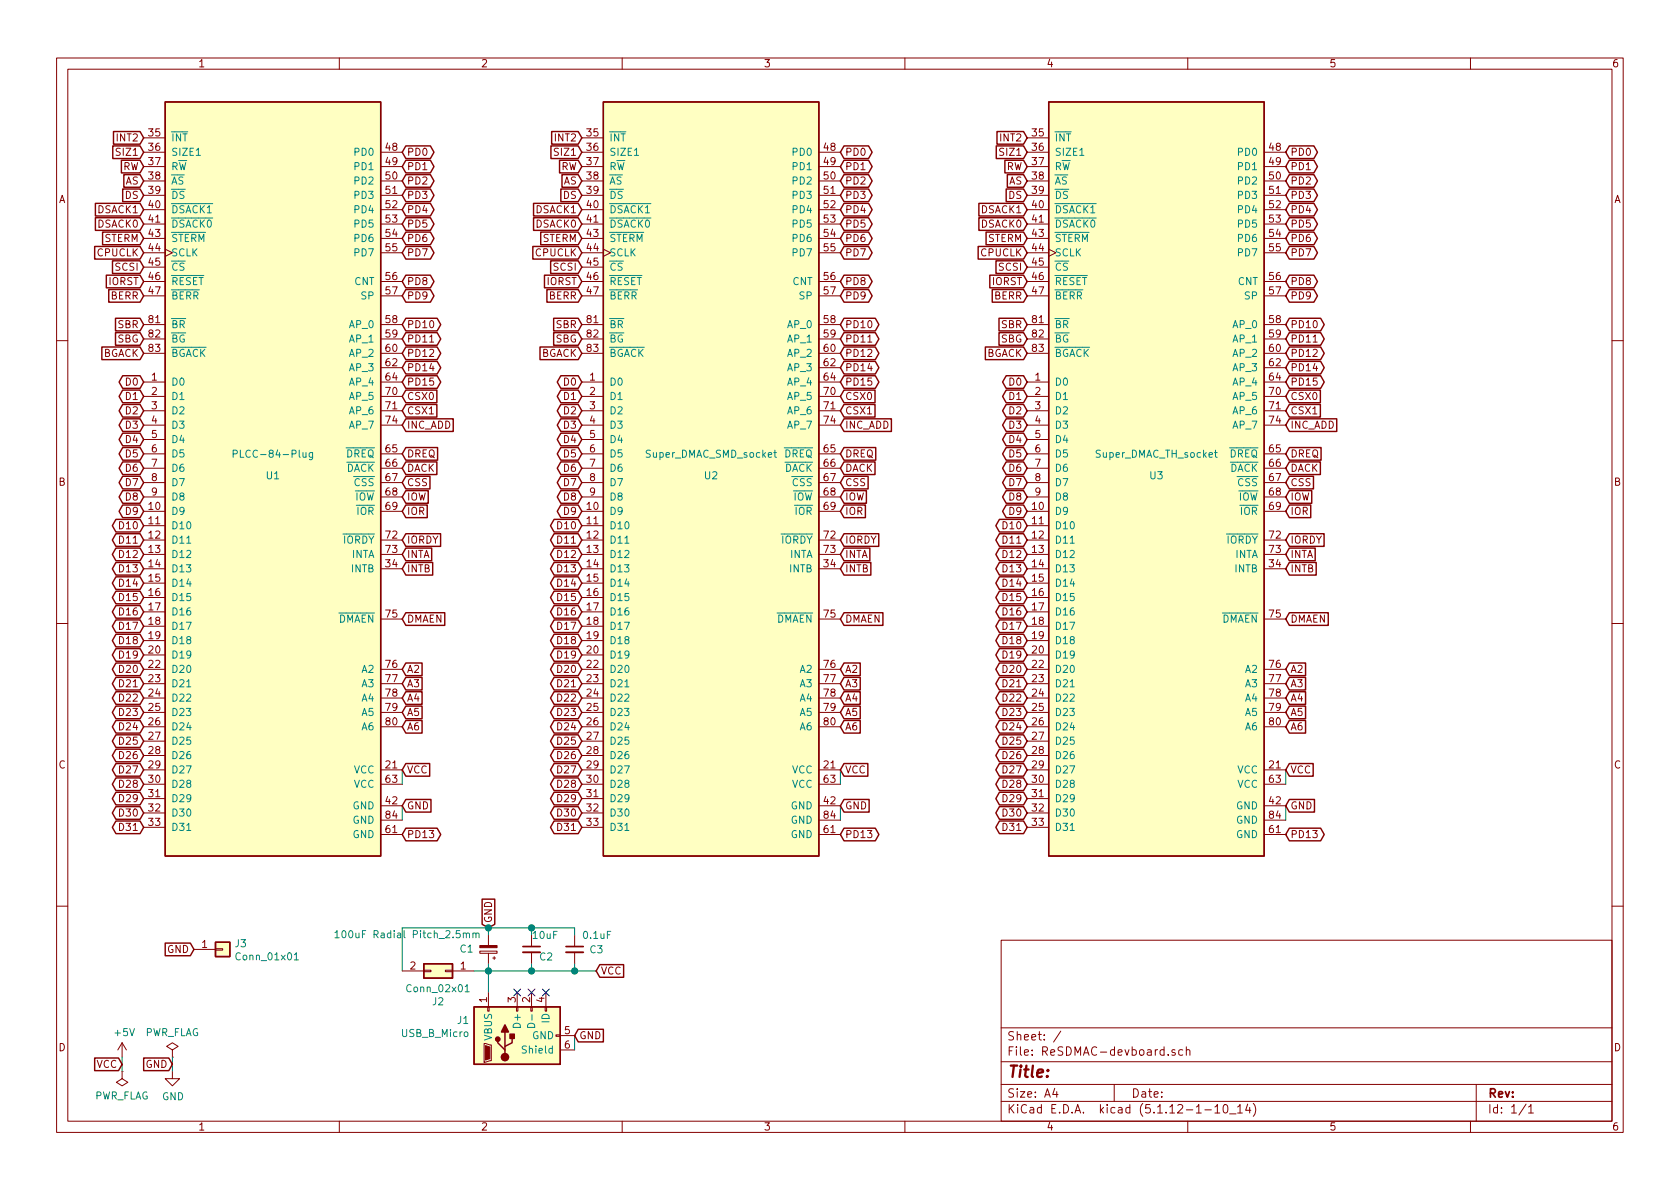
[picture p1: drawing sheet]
EESchema Schematic File Version 4
EELAYER 30 0
EELAYER END
$Descr A4 11693 8268
encoding utf-8
Sheet 1 1
Title ""
Date ""
Rev ""
Comp ""
Comment1 ""
Comment2 ""
Comment3 ""
Comment4 ""
$EndDescr
Text GLabel 850  7400 0    50   Input ~ 0
VCC
$Comp
L power:PWR_FLAG #FLG0101
U 1 1
P 850 7450
F 0 "#FLG0101" H 850 7525 50  0001 C CNN
F 1 "PWR_FLAG" H 850 7623 50  0000 C CNN
F 2 "" H 850 7450 50  0001 C CNN
F 3 "~" H 850 7450 50  0001 C CNN
	1    850  7450
	-1   0    0    1   
$EndComp
$Comp
L power:+5V #PWR0101
U 1 1
P 850 7350
F 0 "#PWR0101" H 850 7200 50  0001 C CNN
F 1 "+5V" H 865 7523 50  0000 C CNN
F 2 "" H 850 7350 50  0001 C CNN
F 3 "" H 850 7350 50  0001 C CNN
	1    850  7350
	1    0    0    -1  
$EndComp
Wire Wire Line
	850  7450 850  7350
$Comp
L power:PWR_FLAG #FLG0102
U 1 1
P 1200 7350
F 0 "#FLG0102" H 1200 7425 50  0001 C CNN
F 1 "PWR_FLAG" H 1200 7523 50  0000 C CNN
F 2 "" H 1200 7350 50  0001 C CNN
F 3 "~" H 1200 7350 50  0001 C CNN
	1    1200 7350
	1    0    0    -1  
$EndComp
$Comp
L power:GND #PWR0102
U 1 1
P 1200 7450
F 0 "#PWR0102" H 1200 7200 50  0001 C CNN
F 1 "GND" H 1205 7277 50  0000 C CNN
F 2 "" H 1200 7450 50  0001 C CNN
F 3 "" H 1200 7450 50  0001 C CNN
	1    1200 7450
	1    0    0    -1  
$EndComp
Wire Wire Line
	1200 7350 1200 7450
Text GLabel 1200 7400 0    50   Input ~ 0
GND
Text GLabel 5850 5350 2    50   Input ~ 0
VCC
Text GLabel 5850 5600 2    50   Input ~ 0
GND
Text GLabel 2800 5350 2    50   Input ~ 0
VCC
Text GLabel 2800 5600 2    50   Input ~ 0
GND
Text GLabel 4000 7200 2    50   Input ~ 0
GND
Text GLabel 4150 6750 2    50   Input ~ 0
VCC
Text GLabel 8950 4650 2    50   Input ~ 0
A2
Text GLabel 8950 4750 2    50   Input ~ 0
A3
Text GLabel 8950 4850 2    50   Input ~ 0
A4
Text GLabel 8950 4950 2    50   Input ~ 0
A5
Text GLabel 8950 5050 2    50   Input ~ 0
A6
$Comp
L Device:CP_Small C1
U 1 1
P 3400 6600
F 0 "C1" H 3500 6600 50  0000 L CNN
F 1 "100uF Radial Pitch_2.5mm" H 3450 6500 50  0000 L CNN
F 2 "Capacitor_THT:CP_Radial_D5.0mm_P2.50mm" H 3438 6450 50  0001 C CNN
F 3 "~" H 3400 6600 50  0001 C CNN
	1    3400 6600
	-1   0    0    1   
$EndComp
Text GLabel 3400 6450 1    50   Input ~ 0
GND
$Comp
L Device:C_Small C2
U 1 1
P 3700 6600
F 0 "C2" H 3750 6550 50  0000 L CNN
F 1 "10uF" H 3700 6700 50  0000 L CNN
F 2 "Capacitor_SMD:C_1206_3216Metric_Pad1.33x1.80mm_HandSolder" H 3700 6600 50  0001 C CNN
F 3 "~" H 3700 6600 50  0001 C CNN
	1    3700 6600
	1    0    0    -1  
$EndComp
$Comp
L ReSDMAC-devboard:USB_B_Micro-Connector J1
U 1 1
P 3600 7200
F 0 "J1" V 3703 7530 50  0000 L CNN
F 1 "USB_B_Micro" V 3612 7530 50  0000 L CNN
F 2 "ReSDMAC-devboard:USB_Micro-B_Unknown_5s_SMT" H 3750 7150 50  0001 C CNN
F 3 "~" H 3750 7150 50  0001 C CNN
	1    3600 7200
	0    -1   -1   0   
$EndComp
NoConn ~ 3800 6900
NoConn ~ 3700 6900
NoConn ~ 3600 6900
$Comp
L ReSDMAC-devboard:Super_DMAC_socket U2
U 1 1
P 4950 3300
F 0 "U2" H 4950 3300 50  0000 C CNN
F 1 "Super_DMAC_SMD_socket" H 4950 3450 50  0000 C CNN
F 2 "ReSDMAC-devboard:PLCC-84_SMD-Socket_TH_modded" H 5350 5800 50  0001 L CIN
F 3 "" H 4950 3500 50  0001 C CNN
	1    4950 3300
	1    0    0    -1  
$EndComp
$Comp
L ReSDMAC-devboard:Super_DMAC_socket U3
U 1 1
P 8050 3300
F 0 "U3" H 8050 3300 50  0000 C CNN
F 1 "Super_DMAC_TH_socket" H 8050 3450 50  0000 C CNN
F 2 "Package_LCC:PLCC-84_THT-Socket" H 8450 5800 50  0001 L CIN
F 3 "" H 8050 3500 50  0001 C CNN
	1    8050 3300
	1    0    0    -1  
$EndComp
$Comp
L ReSDMAC-devboard:Super_DMAC_socket U1
U 1 1
P 1900 3300
F 0 "U1" H 1900 3300 50  0000 C CNN
F 1 "PLCC-84-Plug" H 1900 3450 50  0000 C CNN
F 2 "ReSDMAC-devboard:PLCC-84_Plug_P1.27mm_mirrored" H 2300 5800 50  0001 L CIN
F 3 "" H 1900 3500 50  0001 C CNN
	1    1900 3300
	1    0    0    -1  
$EndComp
Wire Wire Line
	5850 5350 5850 5450
Wire Wire Line
	5850 5600 5850 5700
Text GLabel 8950 5350 2    50   Input ~ 0
VCC
Text GLabel 8950 5600 2    50   Input ~ 0
GND
Wire Wire Line
	8950 5350 8950 5450
Wire Wire Line
	8950 5600 8950 5700
Wire Wire Line
	2800 5350 2800 5450
Wire Wire Line
	2800 5600 2800 5700
Text GLabel 2800 5800 2    50   BiDi ~ 0
PD13
Text GLabel 5850 5800 2    50   BiDi ~ 0
PD13
Text GLabel 8950 5800 2    50   BiDi ~ 0
PD13
$Comp
L Connector_Generic:Conn_02x01 J2
U 1 1
P 3100 6750
F 0 "J2" H 3150 6967 50  0000 C CNN
F 1 "Conn_02x01" H 3150 6876 50  0000 C CNN
F 2 "Connector_PinHeader_2.54mm:PinHeader_2x01_P2.54mm_Vertical" H 3100 6750 50  0001 C CNN
F 3 "~" H 3100 6750 50  0001 C CNN
	1    3100 6750
	-1   0    0    1   
$EndComp
Wire Wire Line
	4000 7200 4000 7300
Wire Wire Line
	3300 6750 3400 6750
Connection ~ 3400 6750
Wire Wire Line
	3400 6750 3400 6900
Text GLabel 5850 4650 2    50   Input ~ 0
A2
Text GLabel 5850 4750 2    50   Input ~ 0
A3
Text GLabel 5850 4850 2    50   Input ~ 0
A4
Text GLabel 5850 4950 2    50   Input ~ 0
A5
Text GLabel 5850 5050 2    50   Input ~ 0
A6
Text GLabel 2800 4650 2    50   Input ~ 0
A2
Text GLabel 2800 4750 2    50   Input ~ 0
A3
Text GLabel 2800 4850 2    50   Input ~ 0
A4
Text GLabel 2800 4950 2    50   Input ~ 0
A5
Text GLabel 2800 5050 2    50   Input ~ 0
A6
Wire Wire Line
	2800 6750 2800 6450
Wire Wire Line
	2800 6450 3400 6450
Connection ~ 3400 6450
Text GLabel 1000 2650 0    50   BiDi ~ 0
D0
Text GLabel 1000 2750 0    50   BiDi ~ 0
D1
Text GLabel 1000 2850 0    50   BiDi ~ 0
D2
Text GLabel 1000 2950 0    50   BiDi ~ 0
D3
Text GLabel 1000 3050 0    50   BiDi ~ 0
D4
Text GLabel 1000 3150 0    50   BiDi ~ 0
D5
Text GLabel 1000 3250 0    50   BiDi ~ 0
D6
Text GLabel 1000 3350 0    50   BiDi ~ 0
D7
Text GLabel 1000 3450 0    50   BiDi ~ 0
D8
Text GLabel 1000 3550 0    50   BiDi ~ 0
D9
Text GLabel 1000 3650 0    50   BiDi ~ 0
D10
Text GLabel 1000 3750 0    50   BiDi ~ 0
D11
Text GLabel 1000 3850 0    50   BiDi ~ 0
D12
Text GLabel 1000 3950 0    50   BiDi ~ 0
D13
Text GLabel 1000 4050 0    50   BiDi ~ 0
D14
Text GLabel 1000 4150 0    50   BiDi ~ 0
D15
Text GLabel 1000 4250 0    50   BiDi ~ 0
D16
Text GLabel 1000 4350 0    50   BiDi ~ 0
D17
Text GLabel 1000 4450 0    50   BiDi ~ 0
D18
Text GLabel 1000 4650 0    50   BiDi ~ 0
D20
Text GLabel 1000 4750 0    50   BiDi ~ 0
D21
Text GLabel 1000 4550 0    50   BiDi ~ 0
D19
Text GLabel 1000 4850 0    50   BiDi ~ 0
D22
Text GLabel 1000 4950 0    50   BiDi ~ 0
D23
Text GLabel 1000 5050 0    50   BiDi ~ 0
D24
Text GLabel 1000 5150 0    50   BiDi ~ 0
D25
Text GLabel 1000 5250 0    50   BiDi ~ 0
D26
Text GLabel 1000 5350 0    50   BiDi ~ 0
D27
Text GLabel 1000 5450 0    50   BiDi ~ 0
D28
Text GLabel 1000 5550 0    50   BiDi ~ 0
D29
Text GLabel 1000 5650 0    50   BiDi ~ 0
D30
Text GLabel 1000 5750 0    50   BiDi ~ 0
D31
Text GLabel 4050 2650 0    50   BiDi ~ 0
D0
Text GLabel 4050 2750 0    50   BiDi ~ 0
D1
Text GLabel 4050 2850 0    50   BiDi ~ 0
D2
Text GLabel 4050 2950 0    50   BiDi ~ 0
D3
Text GLabel 4050 3050 0    50   BiDi ~ 0
D4
Text GLabel 4050 3150 0    50   BiDi ~ 0
D5
Text GLabel 4050 3250 0    50   BiDi ~ 0
D6
Text GLabel 4050 3350 0    50   BiDi ~ 0
D7
Text GLabel 4050 3450 0    50   BiDi ~ 0
D8
Text GLabel 4050 3550 0    50   BiDi ~ 0
D9
Text GLabel 4050 3650 0    50   BiDi ~ 0
D10
Text GLabel 4050 3750 0    50   BiDi ~ 0
D11
Text GLabel 4050 3850 0    50   BiDi ~ 0
D12
Text GLabel 4050 3950 0    50   BiDi ~ 0
D13
Text GLabel 4050 4050 0    50   BiDi ~ 0
D14
Text GLabel 4050 4150 0    50   BiDi ~ 0
D15
Text GLabel 4050 4250 0    50   BiDi ~ 0
D16
Text GLabel 4050 4350 0    50   BiDi ~ 0
D17
Text GLabel 4050 4450 0    50   BiDi ~ 0
D18
Text GLabel 4050 4650 0    50   BiDi ~ 0
D20
Text GLabel 4050 4750 0    50   BiDi ~ 0
D21
Text GLabel 4050 4550 0    50   BiDi ~ 0
D19
Text GLabel 4050 4850 0    50   BiDi ~ 0
D22
Text GLabel 4050 4950 0    50   BiDi ~ 0
D23
Text GLabel 4050 5050 0    50   BiDi ~ 0
D24
Text GLabel 4050 5150 0    50   BiDi ~ 0
D25
Text GLabel 4050 5250 0    50   BiDi ~ 0
D26
Text GLabel 4050 5350 0    50   BiDi ~ 0
D27
Text GLabel 4050 5450 0    50   BiDi ~ 0
D28
Text GLabel 4050 5550 0    50   BiDi ~ 0
D29
Text GLabel 4050 5650 0    50   BiDi ~ 0
D30
Text GLabel 4050 5750 0    50   BiDi ~ 0
D31
Text GLabel 7150 2650 0    50   BiDi ~ 0
D0
Text GLabel 7150 2750 0    50   BiDi ~ 0
D1
Text GLabel 7150 2850 0    50   BiDi ~ 0
D2
Text GLabel 7150 2950 0    50   BiDi ~ 0
D3
Text GLabel 7150 3050 0    50   BiDi ~ 0
D4
Text GLabel 7150 3150 0    50   BiDi ~ 0
D5
Text GLabel 7150 3250 0    50   BiDi ~ 0
D6
Text GLabel 7150 3350 0    50   BiDi ~ 0
D7
Text GLabel 7150 3450 0    50   BiDi ~ 0
D8
Text GLabel 7150 3550 0    50   BiDi ~ 0
D9
Text GLabel 7150 3650 0    50   BiDi ~ 0
D10
Text GLabel 7150 3750 0    50   BiDi ~ 0
D11
Text GLabel 7150 3850 0    50   BiDi ~ 0
D12
Text GLabel 7150 3950 0    50   BiDi ~ 0
D13
Text GLabel 7150 4050 0    50   BiDi ~ 0
D14
Text GLabel 7150 4150 0    50   BiDi ~ 0
D15
Text GLabel 7150 4250 0    50   BiDi ~ 0
D16
Text GLabel 7150 4350 0    50   BiDi ~ 0
D17
Text GLabel 7150 4450 0    50   BiDi ~ 0
D18
Text GLabel 7150 4650 0    50   BiDi ~ 0
D20
Text GLabel 7150 4750 0    50   BiDi ~ 0
D21
Text GLabel 7150 4550 0    50   BiDi ~ 0
D19
Text GLabel 7150 4850 0    50   BiDi ~ 0
D22
Text GLabel 7150 4950 0    50   BiDi ~ 0
D23
Text GLabel 7150 5050 0    50   BiDi ~ 0
D24
Text GLabel 7150 5150 0    50   BiDi ~ 0
D25
Text GLabel 7150 5250 0    50   BiDi ~ 0
D26
Text GLabel 7150 5350 0    50   BiDi ~ 0
D27
Text GLabel 7150 5450 0    50   BiDi ~ 0
D28
Text GLabel 7150 5550 0    50   BiDi ~ 0
D29
Text GLabel 7150 5650 0    50   BiDi ~ 0
D30
Text GLabel 7150 5750 0    50   BiDi ~ 0
D31
Text GLabel 1000 2250 0    50   Input ~ 0
SBR
Text GLabel 1000 2350 0    50   Input ~ 0
SBG
Text GLabel 1000 2450 0    50   Input ~ 0
BGACK
Text GLabel 1000 2050 0    50   Input ~ 0
BERR
Text GLabel 1000 1950 0    50   Input ~ 0
IORST
Text GLabel 1000 1850 0    50   Input ~ 0
SCSI
Text GLabel 1000 1750 0    50   Input ~ 0
CPUCLK
Text GLabel 1000 1650 0    50   Input ~ 0
STERM
Text GLabel 1000 1550 0    50   Input ~ 0
DSACK0
Text GLabel 1000 1450 0    50   Input ~ 0
DSACK1
Text GLabel 1000 1350 0    50   Input ~ 0
DS
Text GLabel 1000 1250 0    50   Input ~ 0
AS
Text GLabel 1000 1150 0    50   Input ~ 0
RW
Text GLabel 1000 1050 0    50   Input ~ 0
SIZ1
Text GLabel 1000 950  0    50   Input ~ 0
INT2
Text GLabel 4050 2050 0    50   Input ~ 0
BERR
Text GLabel 4050 1950 0    50   Input ~ 0
IORST
Text GLabel 4050 1850 0    50   Input ~ 0
SCSI
Text GLabel 4050 1750 0    50   Input ~ 0
CPUCLK
Text GLabel 4050 1650 0    50   Input ~ 0
STERM
Text GLabel 4050 1550 0    50   Input ~ 0
DSACK0
Text GLabel 4050 1450 0    50   Input ~ 0
DSACK1
Text GLabel 4050 1350 0    50   Input ~ 0
DS
Text GLabel 4050 1250 0    50   Input ~ 0
AS
Text GLabel 4050 1150 0    50   Input ~ 0
RW
Text GLabel 4050 1050 0    50   Input ~ 0
SIZ1
Text GLabel 4050 950  0    50   Input ~ 0
INT2
Text GLabel 7150 2050 0    50   Input ~ 0
BERR
Text GLabel 7150 1950 0    50   Input ~ 0
IORST
Text GLabel 7150 1850 0    50   Input ~ 0
SCSI
Text GLabel 7150 1750 0    50   Input ~ 0
CPUCLK
Text GLabel 7150 1650 0    50   Input ~ 0
STERM
Text GLabel 7150 1550 0    50   Input ~ 0
DSACK0
Text GLabel 7150 1450 0    50   Input ~ 0
DSACK1
Text GLabel 7150 1350 0    50   Input ~ 0
DS
Text GLabel 7150 1250 0    50   Input ~ 0
AS
Text GLabel 7150 1150 0    50   Input ~ 0
RW
Text GLabel 7150 1050 0    50   Input ~ 0
SIZ1
Text GLabel 7150 950  0    50   Input ~ 0
INT2
Text GLabel 2800 1050 2    50   BiDi ~ 0
PD0
Text GLabel 2800 1150 2    50   BiDi ~ 0
PD1
Text GLabel 2800 1250 2    50   BiDi ~ 0
PD2
Text GLabel 2800 1350 2    50   BiDi ~ 0
PD3
Text GLabel 2800 1450 2    50   BiDi ~ 0
PD4
Text GLabel 2800 1550 2    50   BiDi ~ 0
PD5
Text GLabel 2800 1650 2    50   BiDi ~ 0
PD6
Text GLabel 2800 1750 2    50   BiDi ~ 0
PD7
Text GLabel 2800 1950 2    50   BiDi ~ 0
PD8
Text GLabel 2800 2050 2    50   BiDi ~ 0
PD9
Text GLabel 2800 2250 2    50   BiDi ~ 0
PD10
Text GLabel 2800 2350 2    50   BiDi ~ 0
PD11
Text GLabel 2800 2450 2    50   BiDi ~ 0
PD12
Text GLabel 2800 2550 2    50   BiDi ~ 0
PD14
Text GLabel 2800 2650 2    50   BiDi ~ 0
PD15
Text GLabel 2800 2750 2    50   Input ~ 0
CSX0
Text GLabel 2800 2850 2    50   Input ~ 0
CSX1
Text GLabel 2800 2950 2    50   Input ~ 0
INC_ADD
Text GLabel 2800 3150 2    50   Input ~ 0
DREQ
Text GLabel 2800 3250 2    50   Input ~ 0
DACK
Text GLabel 2800 3350 2    50   Input ~ 0
CSS
Text GLabel 2800 3450 2    50   Input ~ 0
IOW
Text GLabel 2800 3550 2    50   Input ~ 0
IOR
Text GLabel 2800 3750 2    50   Input ~ 0
IORDY
Text GLabel 2800 3850 2    50   Input ~ 0
INTA
Text GLabel 2800 3950 2    50   Input ~ 0
INTB
Text GLabel 4050 2250 0    50   Input ~ 0
SBR
Text GLabel 4050 2350 0    50   Input ~ 0
SBG
Text GLabel 4050 2450 0    50   Input ~ 0
BGACK
Text GLabel 7150 2250 0    50   Input ~ 0
SBR
Text GLabel 7150 2350 0    50   Input ~ 0
SBG
Text GLabel 7150 2450 0    50   Input ~ 0
BGACK
Text GLabel 2800 4300 2    50   Input ~ 0
DMAEN
Text GLabel 5850 1050 2    50   BiDi ~ 0
PD0
Text GLabel 5850 1150 2    50   BiDi ~ 0
PD1
Text GLabel 5850 1250 2    50   BiDi ~ 0
PD2
Text GLabel 5850 1350 2    50   BiDi ~ 0
PD3
Text GLabel 5850 1450 2    50   BiDi ~ 0
PD4
Text GLabel 5850 1550 2    50   BiDi ~ 0
PD5
Text GLabel 5850 1650 2    50   BiDi ~ 0
PD6
Text GLabel 5850 1750 2    50   BiDi ~ 0
PD7
Text GLabel 5850 1950 2    50   BiDi ~ 0
PD8
Text GLabel 5850 2050 2    50   BiDi ~ 0
PD9
Text GLabel 5850 2250 2    50   BiDi ~ 0
PD10
Text GLabel 5850 2350 2    50   BiDi ~ 0
PD11
Text GLabel 5850 2450 2    50   BiDi ~ 0
PD12
Text GLabel 5850 2550 2    50   BiDi ~ 0
PD14
Text GLabel 5850 2650 2    50   BiDi ~ 0
PD15
Text GLabel 5850 2750 2    50   Input ~ 0
CSX0
Text GLabel 5850 2850 2    50   Input ~ 0
CSX1
Text GLabel 5850 2950 2    50   Input ~ 0
INC_ADD
Text GLabel 5850 3150 2    50   Input ~ 0
DREQ
Text GLabel 5850 3250 2    50   Input ~ 0
DACK
Text GLabel 5850 3350 2    50   Input ~ 0
CSS
Text GLabel 5850 3450 2    50   Input ~ 0
IOW
Text GLabel 5850 3550 2    50   Input ~ 0
IOR
Text GLabel 5850 3750 2    50   Input ~ 0
IORDY
Text GLabel 5850 3850 2    50   Input ~ 0
INTA
Text GLabel 5850 3950 2    50   Input ~ 0
INTB
Text GLabel 5850 4300 2    50   Input ~ 0
DMAEN
Text GLabel 8950 1050 2    50   BiDi ~ 0
PD0
Text GLabel 8950 1150 2    50   BiDi ~ 0
PD1
Text GLabel 8950 1250 2    50   BiDi ~ 0
PD2
Text GLabel 8950 1350 2    50   BiDi ~ 0
PD3
Text GLabel 8950 1450 2    50   BiDi ~ 0
PD4
Text GLabel 8950 1550 2    50   BiDi ~ 0
PD5
Text GLabel 8950 1650 2    50   BiDi ~ 0
PD6
Text GLabel 8950 1750 2    50   BiDi ~ 0
PD7
Text GLabel 8950 1950 2    50   BiDi ~ 0
PD8
Text GLabel 8950 2050 2    50   BiDi ~ 0
PD9
Text GLabel 8950 2250 2    50   BiDi ~ 0
PD10
Text GLabel 8950 2350 2    50   BiDi ~ 0
PD11
Text GLabel 8950 2450 2    50   BiDi ~ 0
PD12
Text GLabel 8950 2550 2    50   BiDi ~ 0
PD14
Text GLabel 8950 2650 2    50   BiDi ~ 0
PD15
Text GLabel 8950 2750 2    50   Input ~ 0
CSX0
Text GLabel 8950 2850 2    50   Input ~ 0
CSX1
Text GLabel 8950 2950 2    50   Input ~ 0
INC_ADD
Text GLabel 8950 3150 2    50   Input ~ 0
DREQ
Text GLabel 8950 3250 2    50   Input ~ 0
DACK
Text GLabel 8950 3350 2    50   Input ~ 0
CSS
Text GLabel 8950 3450 2    50   Input ~ 0
IOW
Text GLabel 8950 3550 2    50   Input ~ 0
IOR
Text GLabel 8950 3750 2    50   Input ~ 0
IORDY
Text GLabel 8950 3850 2    50   Input ~ 0
INTA
Text GLabel 8950 3950 2    50   Input ~ 0
INTB
Text GLabel 8950 4300 2    50   Input ~ 0
DMAEN
Wire Wire Line
	3400 6500 3400 6450
Wire Wire Line
	3400 6750 3400 6700
$Comp
L Device:C_Small C3
U 1 1
P 4000 6600
F 0 "C3" H 4100 6600 50  0000 L CNN
F 1 "0.1uF" H 4050 6700 50  0000 L CNN
F 2 "Capacitor_SMD:C_0805_2012Metric_Pad1.18x1.45mm_HandSolder" H 4000 6600 50  0001 C CNN
F 3 "~" H 4000 6600 50  0001 C CNN
	1    4000 6600
	1    0    0    -1  
$EndComp
Wire Wire Line
	3400 6450 3700 6450
Wire Wire Line
	3400 6750 3700 6750
Wire Wire Line
	3700 6450 3700 6500
Connection ~ 3700 6450
Wire Wire Line
	3700 6700 3700 6750
Connection ~ 3700 6750
Wire Wire Line
	3700 6750 4000 6750
Wire Wire Line
	4000 6500 4000 6450
Wire Wire Line
	3700 6450 4000 6450
Wire Wire Line
	4000 6700 4000 6750
Wire Wire Line
	4000 6750 4150 6750
Connection ~ 4000 6750
$Comp
L Connector_Generic:Conn_01x01 J3
U 1 1
P 1550 6600
F 0 "J3" H 1630 6642 50  0000 L CNN
F 1 "Conn_01x01" H 1630 6551 50  0000 L CNN
F 2 "MountingHole:MountingHole_3.2mm_M3_Pad_Via" H 1550 6600 50  0001 C CNN
F 3 "~" H 1550 6600 50  0001 C CNN
	1    1550 6600
	1    0    0    -1  
$EndComp
Text GLabel 1350 6600 0    50   Input ~ 0
GND
$EndSCHEMATC
